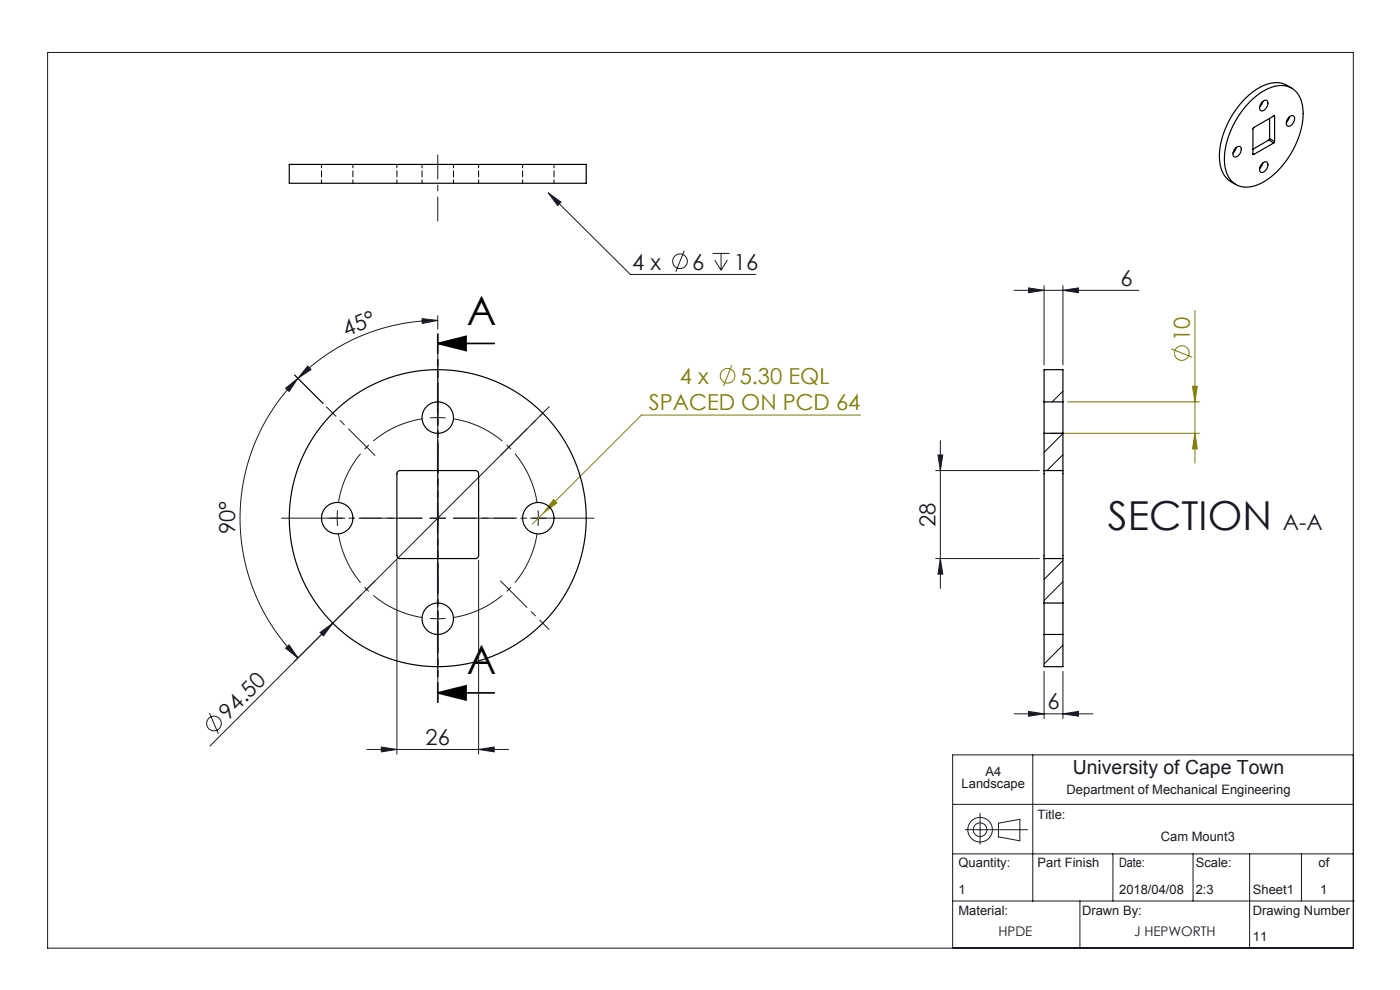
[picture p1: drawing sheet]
<svg xmlns="http://www.w3.org/2000/svg" width="297mm" height="210mm" viewBox="0 0 297 210" stroke-linecap="round" stroke-linejoin="round" font-family="sans-serif">
<g fill="none" stroke="#191924" stroke-width=".21">
<path d="M10.1 11.1h277v190h-277zM116.3 40.9l17.4 17.3h26.6M116.3 40.9l2.7 2-.7 .7zM145.1 53.2l-1.7 4.4M151.2 53.8h3.5M151.6 55.2l1.4 2.1M153 53.8v3.5M154.3 55.2l-1.3 2.1M62.5 79.5l6 6.1M65.3 77.6l.7 .8-2.8 1.9zM89.5 67.6l3.4 .4-3.3 .6zM92.9 68a41.9 41.9 0 0 0-29.7 12.3"/>
<path d="M92.9 67v2.9M92.9 70.9v78.1M215.1 61.6h26.5M218.2 61.1l3.3 .5-3.3 .5zM221.5 60.6v16.8M225.5 61.6l3.3-.5v1zM225.5 60.6v16.8M60.6 82.3l2.6-2-1.9 2.7zM63.2 80.3a41.9 41.9 0 0 0 0 59.3M115.1 87.6l-44.5 44.6M198.5 99.8h22M199 96.5h1l-.5 3.3z"/>
<path d="M199.5 93.5v31.3M84.2 118.8v41.2M91.2 109.9h3.3M101.5 118.8v41.2M198.5 118.5h22M199.5 118.5l.5 3.3h-1zM60.6 137.5l.7-.7 1.9 2.8zM67.9 134.2l2.7-2-2 2.7zM70.6 132.2l-26.1 26.1M91.2 131.2h3.3M44.4 151.3l1.9 4.4M77.9 159h30"/>
<path d="M80.9 158.5l3.3 .5-3.3 .5zM101.5 159l3.3-.5v1zM215.1 151.4h16.7M218.2 150.9l3.3 .5-3.3 .5zM221.5 142.4v10M225.5 151.4l3.3-.5v1zM225.5 142.4v10M202.1 170.6h85M204.8 176h13.2M207.9 172.5v6.6M211.8 177.5l4.5 .8M211.8 177.5v-2.9l4.6-.8v4.6"/>
<path d="M219.1 160.1v31M287.1 160.1h-85v41M202.1 191.1h85.2M202.1 181.1h85M229.1 191.1v10M236.1 181.1v10M253.1 181.1v10M265.1 181.1v20M276.1 181.1v10"/>
<circle cx="144.3" cy="55.4" r="1.56"/>
<circle cx="45.4" cy="153.5" r="1.56"/>
<circle cx="207.9" cy="176" r="1.45"/>
<circle cx="207.9" cy="176" r="2.61"/>
</g>
<g fill="none" stroke="#808000" stroke-width=".21">
<path d="M155.2 77.5l-1.7 4.4M248.5 74l4.4 1.8M253.5 65.9v32.4M182.5 88h-46.4l-23.1 23.2M222.9 91.9h31.6M226.5 85.2h28M253 81.9h1l-.5 3.3zM253.5 91.9l.5 3.3h-1zM117.4 106l.7 .7-2.7 2z"/>
<circle cx="154.4" cy="79.7" r="1.56"/>
<circle cx="250.7" cy="74.9" r="1.56"/>
</g>
<path d="M92.9 72.9h12M92.9 72.9l6-1.5v3zM92.9 147h12M92.9 147l6-1.5v3z" fill="none" stroke="#000" stroke-width=".35"/>
<path d="M92.9 88.6h-1.7M92.9 88.6h1.6M71.5 109.9l.1 1.7M71.5 109.9l.1-1.6M114.2 109.9l-.1-1.6M114.2 109.9l-.1 1.7" fill="none" stroke="#191924" stroke-width=".21" stroke-dasharray="15.2 1.3 1.3 1.3" stroke-linecap="butt"/>
<path d="M89.5 88.8a21.3 21.3 0 0 0-17.7 17.8M71.8 113.2a21.3 21.3 0 0 0 17.7 17.8M113.9 106.6a21.3 21.3 0 0 0-17.7-17.8M96.2 131a21.3 21.3 0 0 0 17.7-17.8" fill="none" stroke="#191924" stroke-width=".21" stroke-dasharray="15.2 1.3 1.3 1.3" stroke-dashoffset="3.7" stroke-linecap="butt"/>
<path d="M92.9 70.9v78.1" fill="none" stroke="#000" stroke-width=".35" stroke-dasharray="6.3 1.3 1.3 1.3 1.3 1.3" stroke-dashoffset="2.2"/>
<g fill="none" stroke="#191924" stroke-width=".21" stroke-dasharray="15.2 1.3 1.3 1.3">
<path d="M92.9 88.6v-1.7M92.9 88.6v1.6M92.9 85.2v-.1M92.9 91.9v.1M68.2 109.9h-.1M71.5 109.9h-1.6M71.5 109.9h1.7M74.9 109.9h.1M92.9 109.9v-1.7M92.9 109.9h-1.7M92.9 109.9v1.7M92.9 109.9h1.6"/>
<path d="M110.9 109.9h-.1M114.2 109.9h1.7M114.2 109.9h-1.7M117.5 109.9h.1M92.9 134.6v.1M92.9 127.9v-.1"/>
</g>
<path d="M89.5 109.9h-13.4M92.9 106.6v-13.4M92.9 113.2v13.5M96.2 109.9h13.4" fill="none" stroke="#191924" stroke-width=".21" stroke-dasharray="15.2 1.3 1.3 1.3" stroke-dashoffset="10.4"/>
<path d="M89.5 109.9h-29.8M92.9 106.6v-29.9M92.9 113.2v29.9M96.2 109.9h29.8" fill="none" stroke="#191924" stroke-width=".21" stroke-dasharray="15.2 1.3 1.3 1.3" stroke-dashoffset="2.2"/>
<path d="M79.6 96.6l-10.4-10.3M106.2 96.6l10.3-10.3M69.2 133.6l10.4-10.4M106.2 123.2l10.3 10.4" fill="none" stroke="#191924" stroke-width=".21" stroke-dasharray="15.2 1.3 1.3 1.3" stroke-dashoffset="7.3"/>
<path d="M92.9 46.9v-14" fill="none" stroke="#191924" stroke-width=".21" stroke-dasharray="15.2 1.3 1.3 1.3" stroke-dashoffset="10.1"/>
<path d="M92.9 72.9l6-1.5v3zM92.9 147l6-1.5v3z" fill="#000"/>
<g fill="#191924">
<path d="M116.3 40.9l2.7 2-.7 .7z"/>
<path d="M89.5 67.6l3.4 .4-3.3 .6zM65.3 77.6l.7 .8-2.8 1.9z"/>
</g>
<g fill="#808000">
<path d="M117.4 106l.7 .7-2.7 2z"/>
<path d="M253 81.9h1l-.5 3.3zM253.5 91.9l.5 3.3h-1z"/>
</g>
<g fill="#191924">
<path d="M67.9 134.2l2.7-2-2 2.7z"/>
<path d="M101.5 159l3.3-.5v1zM80.9 158.5l3.3 .5-3.3 .5z"/>
<path d="M218.2 150.9l3.3 .5-3.3 .5zM225.5 151.4l3.3-.5v1zM218.2 61.1l3.3 .5-3.3 .5zM225.5 61.6l3.3-.5v1z"/>
<path d="M60.6 82.3l2.6-2-1.9 2.7zM60.6 137.5l.7-.7 1.9 2.8z"/>
<path d="M199 96.5h1l-.5 3.3zM199.5 118.5l.5 3.3h-1z"/>
</g>
<g fill="none" stroke="#000" stroke-width=".25">
<path d="M274 18.7l-1.1-.6a6.2 6.2 0 0 0-6.4 .9 18.3 18.3 0 0 0-7.8 15 5.5 5.5 0 0 0 2.4 4.5l1.1 .6M61.4 34.9h63v4h-63zM262.1 31.4a.67 .67 0 0 1 1-.3 .67 .67 0 0 1 .2 1 1.14 1.14 0 0 1-1.6 1.1l-.1-.8zM262.2 31.3l-.2 .7-.4 .5M265.4 21.4a9 9 0 0 1 7.4-3.2 5 5 0 0 1 3.6 5.1 18 18 0 0 1-9.2 15.7 4.8 4.8 0 0 1-6.3-1 10.2 10.2 0 0 1-.3-8.9 19.9 19.9 0 0 1 4.8-7.7zM265.8 32.7l.2 .1M267.8 34.7a.67 .67 0 0 1 1-.3 .67 .67 0 0 1 .1 1 1.14 1.14 0 0 1-1.6 1v-.9zM267.8 21.6a.67 .67 0 0 1 1-.3 .67 .67 0 0 1 .1 1 1.14 1.14 0 0 1-1.6 1.1v-1zM267.9 21.5l-.3 .7-.4 .5M267.9 34.6l-.3 .6-.4 .5M269.2 29.7l1 .6M269.2 29.7l-3.4 1.9"/>
<path d="M269.3 29.4l-.1 .3M269.3 29.4l1.1 .6M269.3 25.1v4.3M270.2 24.6l-4.3 2.6-.1 5.5M270.2 24.6l.2 .1M270.2 30.3l-4.2 2.5M270.4 30l-.2 .3M270.4 24.7v5.3M273.5 24.9a.67 .67 0 0 1 .9-.3 .67 .67 0 0 1 .2 1 1.14 1.14 0 0 1-1.6 1l-.1-.9zM273.6 24.8l-.3 .6-.4 .5M221.5 85.2v6.7M221.5 99.8v18.7"/>
<path d="M221.5 99.8h4M221.5 85.2v-6.8h4v6.8M221.5 91.9v7.9M221.5 85.2h4M221.5 91.9h4M225.5 85.2v6.7M225.5 99.8v18.7M225.5 91.9v7.9M84.4 100l.5-.2h16a.67 .67 0 0 1 .6 .7v17.3a.67 .67 0 0 1-.6 .7h-16a.67 .67 0 0 1-.7-.7v-17.3zM221.5 118.5h4M221.5 118.5v9.4M225.5 118.5v9.4"/>
<path d="M221.5 127.9v6.7M221.5 134.6h4M221.5 134.6v6.8h4v-6.8M221.5 127.9h4M225.5 127.9v6.7"/>
<circle cx="92.9" cy="88.6" r="3.3"/>
<circle cx="71.5" cy="109.9" r="3.3"/>
<circle cx="92.9" cy="109.9" r="31.5"/>
<circle cx="114.2" cy="109.9" r="3.3"/>
<circle cx="92.9" cy="131.2" r="3.3"/>
</g>
<path d="M68.2 34.9v4M74.9 38.9v-4M84.2 34.9v4M89.5 34.9v4M96.2 38.9v-4M101.5 34.9v4M110.9 34.9v4M117.5 38.9v-4" fill="none" stroke="#000" stroke-width=".21" stroke-dasharray="1.3 .6" stroke-dashoffset=".5"/>
<path d="M225.5 83l-2.3 2.2M225.5 92l-4 4M225.5 96.4l-3.4 3.4M225.5 118.9l-4 4M225.5 123.4l-4 4M225.5 136.9l-4 4M225.5 141.3l-.1 .1" fill="none" stroke="#000" stroke-width=".21"/>
<g font-size="8.5">
<text x="99" y="68.9">A</text>
<text x="99" y="143">A</text>
</g>
<text font-size="8.5" fill="#191924" x="235" y="112.4">SECTION</text>
<g font-size="4.7" fill="#191924">
<text x="134.1" y="57.2">4 x</text>
<text x="146.8" y="57.2">6</text>
<text x="155.7" y="57.2">16</text>
<text x="237.7" y="60.6">6</text>
<text x="73.5" y="71.4" transform="rotate(-22 73.5 71.4)">45°</text>
<text x="49.9" y="113.3" transform="rotate(-90 49.9 113.3)">90°</text>
<text x="198.5" y="111.7" transform="rotate(-90 198.5 111.7)">28</text>
<text x="272.2" y="112.3">A-A</text>
<text x="48.4" y="152.9" transform="rotate(-45 48.4 152.9)">94.50</text>
<text x="222.2" y="150.4">6</text>
<text x="90.3" y="158">26</text>
</g>
<g font-size="4.7" fill="#808000">
<text x="252.4" y="72.3" transform="rotate(-90 252.4 72.3)">10</text>
<text x="144.2" y="81.4">4 x</text>
<text x="156.9" y="81.4">5.30 EQL</text>
<text x="137.7" y="87">SPACED ON PCD 64</text>
</g>
<text font-size="4.1" fill="#191924" x="227.6" y="164.3">University of Cape Town</text>
<g font-size="2.8" fill="#191924">
<text x="211.8" y="198.5">HPDE</text>
<text x="240.6" y="198.5">J HEPWORTH</text>
</g>
<g font-size="2.7" fill="#191924">
<text x="204" y="167.2">Landscape</text>
<text x="209.1" y="164.6">A4</text>
<text x="220.1" y="173.7">Title:</text>
<text x="226.3" y="168.5">Department of Mechanical Engineering</text>
<text x="246.3" y="178.4">Cam Mount3</text>
<text x="203.3" y="184">Quantity:</text>
<text x="220.1" y="184">Part Finish</text>
<text x="237.4" y="184">Date:</text>
<text x="253.7" y="184">Scale:</text>
<text x="279.7" y="184">of</text>
<text x="203.3" y="189.6">1</text>
<text x="237.4" y="189.6">2018/04/08</text>
<text x="253.7" y="189.6">2:3</text>
<text x="265.8" y="189.6">Sheet1</text>
<text x="280.1" y="189.6">1</text>
<text x="203.3" y="194.1">Material:</text>
<text x="229.6" y="194.1">Drawn By:</text>
<text x="265.8" y="194.1">Drawing Number</text>
<text x="265.8" y="199.6">11</text>
</g>
</svg>
